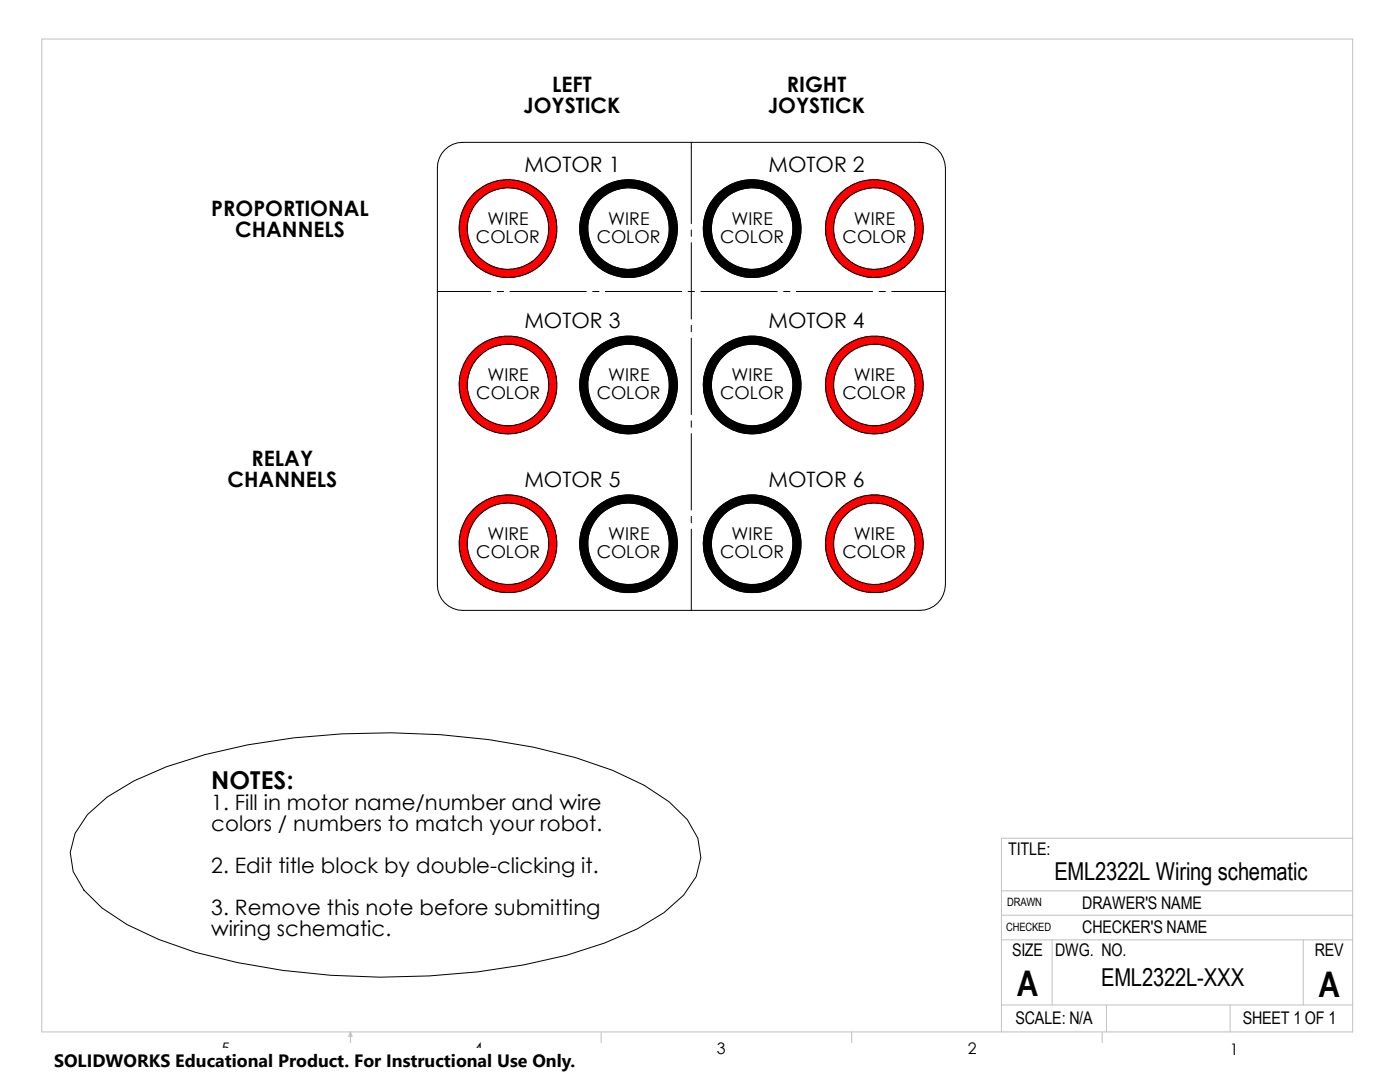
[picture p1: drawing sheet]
<svg xmlns="http://www.w3.org/2000/svg" width="279mm" height="216mm" viewBox="0 0 279 216" stroke-linecap="round" stroke-linejoin="round" font-family="sans-serif">
<g fill="none" stroke="#c0c0c0" stroke-width=".2">
<path d="M8.3 7.8h261.7v198.1h-261.7zM199.9 177.8h70.1M270 167.3h-70.1v38.6M199.9 187.5h70.1M199.9 182.6h70.1M210 187.5v13M260.1 187.5v13M69.9 205.9v2.2M69.9 205.9l.4 .9h-.7zM120 205.9v2.2M170 205.9v2.2M199.9 200.5h70.1"/>
<path d="M220 205.9v2.2M220.8 200.5v5.4M245.5 200.5v5.4"/>
</g>
<g fill="none" stroke="#000" stroke-width=".2">
<path d="M88.8 29.9a5.1 5.1 0 0 1 3.6-1.5h91.2a5.1 5.1 0 0 1 5.1 5.1v83.2a5.1 5.1 0 0 1-5.1 5.1h-91.2a5.1 5.1 0 0 1-5.1-5.1v-83.2a5.1 5.1 0 0 1 1.5-3.6zM138 28.4v16.2M87.3 58.2h10.7M99.2 58.2h1.3M101.8 58.2h15.2M118.3 58.2h1.2M120.8 58.2h15.3M137.3 58.2h1.3M138 45.9v1.3M138 48.4v15.3M139.9 58.2h15.2M156.4 58.2h1.2"/>
<path d="M158.9 58.2h15.3M175.4 58.2h1.3M178 58.2h10.7M138 64.9v1.3M138 67.5v15.2M138 84v1.3M138 86.5v15.3M138 103v1.3M138 105.6v16.2M17.4 162.6l4-3.6 5.3-3.2 6.5-2.8a121.6 121.6 0 0 1 35-6.6 153.9 153.9 0 0 1 38.3 2.7l8.4 2.1 7.4 2.5 6.2 3 5 3.3 3.7 3.5 2.1 3.8 .6 3.8-1 3.8-2.5 3.7-3.9 3.5-5.3 3.2-6.5 2.9a120.9 120.9 0 0 1-35 6.5 145.8 145.8 0 0 1-46.7-4.7l-7.3-2.5-6.3-3-5-3.3-3.6-3.6-2.2-3.7-.6-3.8 1-3.8z"/>
<circle cx="101.4" cy="45.6" r="9.7"/>
<circle cx="101.4" cy="45.6" r="8.1"/>
<circle cx="125.4" cy="45.6" r="9.7"/>
<circle cx="125.4" cy="45.6" r="8.1"/>
<circle cx="150.1" cy="45.6" r="9.7"/>
<circle cx="150.1" cy="45.6" r="8.1"/>
<circle cx="174.5" cy="45.6" r="9.7"/>
<circle cx="174.5" cy="45.6" r="8.1"/>
<circle cx="101.4" cy="76.8" r="9.8"/>
<circle cx="101.4" cy="76.8" r="8.1"/>
<circle cx="125.4" cy="76.8" r="9.8"/>
<circle cx="125.4" cy="76.8" r="8.1"/>
<circle cx="150.1" cy="76.8" r="9.8"/>
<circle cx="150.1" cy="76.8" r="8.1"/>
<circle cx="174.5" cy="76.8" r="9.8"/>
<circle cx="174.5" cy="76.8" r="8.1"/>
<circle cx="101.4" cy="108.5" r="9.7"/>
<circle cx="101.4" cy="108.5" r="8.1"/>
<circle cx="125.4" cy="108.5" r="9.7"/>
<circle cx="125.4" cy="108.5" r="8.1"/>
<circle cx="150.1" cy="108.5" r="9.7"/>
<circle cx="150.1" cy="108.5" r="8.1"/>
<circle cx="174.5" cy="108.5" r="9.7"/>
<circle cx="174.5" cy="108.5" r="8.1"/>
</g>
<g fill="#f00" stroke="#f00" stroke-width=".2">
<path d="M93.3 108.5a8.1 8.1 0 0 1 16.2 0 8.1 8.1 0 0 1-16.2 0zM91.6 108.5a9.8 9.8 0 0 0 19.5 0 9.8 9.8 0 0 0-19.5 0z" fill-rule="evenodd"/>
<path d="M166.4 108.5a8.1 8.1 0 0 1 16.2 0 8.1 8.1 0 0 1-16.2 0zM164.8 108.5a9.7 9.7 0 0 0 19.4 0 9.7 9.7 0 0 0-19.4 0z" fill-rule="evenodd"/>
<path d="M93.2 45.6a8.1 8.1 0 0 1 16.3 0 8.1 8.1 0 0 1-16.3 0zM91.6 45.6a9.8 9.8 0 0 0 19.5 0 9.8 9.8 0 0 0-19.5 0z" fill-rule="evenodd"/>
<path d="M166.3 45.6a8.1 8.1 0 0 1 16.3 0 8.1 8.1 0 0 1-16.3 0zM164.7 45.6a9.8 9.8 0 0 0 19.5 0 9.8 9.8 0 0 0-19.5 0z" fill-rule="evenodd"/>
<path d="M93.3 76.8a8.1 8.1 0 0 1 16.2 0 8.1 8.1 0 0 1-16.2 0zM91.6 76.8a9.8 9.8 0 0 0 19.5 0 9.8 9.8 0 0 0-19.5 0z" fill-rule="evenodd"/>
<path d="M166.4 76.8a8.1 8.1 0 0 1 16.2 0 8.1 8.1 0 0 1-16.2 0zM164.7 76.8a9.8 9.8 0 0 0 19.5 0 9.8 9.8 0 0 0-19.5 0z" fill-rule="evenodd"/>
</g>
<g fill="#000" stroke="#000" stroke-width=".2">
<path d="M117.3 45.6a8.1 8.1 0 0 1 16.3 0 8.1 8.1 0 0 1-16.3 0zM115.7 45.6a9.8 9.8 0 0 0 19.5 0 9.8 9.8 0 0 0-19.5 0z" fill-rule="evenodd"/>
<path d="M142 45.6a8.1 8.1 0 0 1 16.2 0 8.1 8.1 0 0 1-16.2 0zM140.3 45.6a9.8 9.8 0 0 0 19.6 0 9.8 9.8 0 0 0-19.6 0z" fill-rule="evenodd"/>
<path d="M117.3 76.8a8.1 8.1 0 0 1 16.3 0 8.1 8.1 0 0 1-16.3 0zM115.7 76.8a9.8 9.8 0 0 0 19.5 0 9.8 9.8 0 0 0-19.5 0z" fill-rule="evenodd"/>
<path d="M142 76.8a8.1 8.1 0 0 1 16.2 0 8.1 8.1 0 0 1-16.2 0zM140.3 76.8a9.8 9.8 0 0 0 19.6 0 9.8 9.8 0 0 0-19.6 0z" fill-rule="evenodd"/>
<path d="M117.3 108.5a8.1 8.1 0 0 1 16.3 0 8.1 8.1 0 0 1-16.3 0zM115.7 108.5a9.7 9.7 0 0 0 19.5 0 9.7 9.7 0 0 0-19.5 0z" fill-rule="evenodd"/>
<path d="M142 108.5a8.1 8.1 0 0 1 16.2 0 8.1 8.1 0 0 1-16.2 0zM140.4 108.5a9.8 9.8 0 0 0 19.5 0 9.8 9.8 0 0 0-19.5 0z" fill-rule="evenodd"/>
</g>
<path d="M10.8 209.2h104.1v6.7h-104.1z" fill="#fff"/>
<g font-size="7">
<text x="203" y="198.8">A</text>
<text x="263.2" y="198.9">A</text>
</g>
<g font-size="4.9">
<text x="42.2" y="157.4">NOTES:</text>
<text x="210.4" y="175.6">EML2322L Wiring schematic</text>
<text x="219.8" y="196.7">EML2322L-XXX</text>
</g>
<g font-size="4.2">
<text x="104.5" y="22.5">JOYSTICK</text>
<text x="110.2" y="18.4">LEFT</text>
<text x="153.3" y="22.5">JOYSTICK</text>
<text x="157" y="18.4">RIGHT</text>
<text x="104.6" y="34.4">MOTOR 1</text>
<text x="153.4" y="34.4">MOTOR 2</text>
<text x="42.2" y="43.1">PROPORTIONAL</text>
<text x="46.9" y="47.2">CHANNELS</text>
<text x="104.6" y="65.4">MOTOR 3</text>
<text x="153.4" y="65.4">MOTOR 4</text>
<text x="50.2" y="93">RELAY</text>
<text x="45.4" y="97.2">CHANNELS</text>
<text x="104.6" y="97.2">MOTOR 5</text>
<text x="153.4" y="97.2">MOTOR 6</text>
<text x="42.2" y="161.7">1. Fill in motor name/number and wire</text>
<text x="42.2" y="165.9">colors / numbers to match your robot.</text>
<text x="42.2" y="174.2">2. Edit title block by double-clicking it.</text>
<text x="42.2" y="182.5">3. Remove this note before submitting</text>
<text x="42.2" y="186.7">wiring schematic.</text>
</g>
<text font-size="3.6" x="10.8" y="213">SOLIDWORKS Educational Product. For Instructional Use Only.</text>
<g font-size="3.5">
<text x="97.3" y="44.9">WIRE</text>
<text x="121.4" y="44.9">WIRE</text>
<text x="146" y="44.9">WIRE</text>
<text x="170.4" y="44.9">WIRE</text>
<text x="95" y="48.4">COLOR</text>
<text x="119.1" y="48.4">COLOR</text>
<text x="143.7" y="48.4">COLOR</text>
<text x="168.1" y="48.4">COLOR</text>
<text x="97.3" y="76.1">WIRE</text>
<text x="121.4" y="76.1">WIRE</text>
<text x="146" y="76.1">WIRE</text>
<text x="170.4" y="76.1">WIRE</text>
<text x="95" y="79.6">COLOR</text>
<text x="119.1" y="79.6">COLOR</text>
<text x="143.7" y="79.6">COLOR</text>
<text x="168.1" y="79.6">COLOR</text>
<text x="97.3" y="107.8">WIRE</text>
<text x="121.4" y="107.8">WIRE</text>
<text x="146" y="107.8">WIRE</text>
<text x="170.4" y="107.8">WIRE</text>
<text x="95" y="111.3">COLOR</text>
<text x="119.1" y="111.3">COLOR</text>
<text x="143.7" y="111.3">COLOR</text>
<text x="168.1" y="111.3">COLOR</text>
<text x="201.2" y="170.7">TITLE:</text>
<text x="216" y="181.4">DRAWER'S NAME</text>
<text x="202" y="190.7">SIZE</text>
<text x="210.6" y="190.7">DWG. NO.</text>
<text x="216" y="186.1">CHECKER'S NAME</text>
<text x="262.4" y="190.8">REV</text>
<text x="202.6" y="204.3">SCALE: N/A</text>
<text x="248" y="204.3">SHEET 1 OF 1</text>
</g>
<g font-size="3.2">
<text x="44.2" y="210.4">5</text>
<text x="94.6" y="210.3">4</text>
<text x="143" y="210.4">3</text>
<text x="193.2" y="210.4">2</text>
<text x="245.4" y="210.6">1</text>
</g>
<g font-size="2.3">
<text x="200.8" y="185.7">CHECKED</text>
<text x="201" y="180.8">DRAWN</text>
</g>
</svg>
